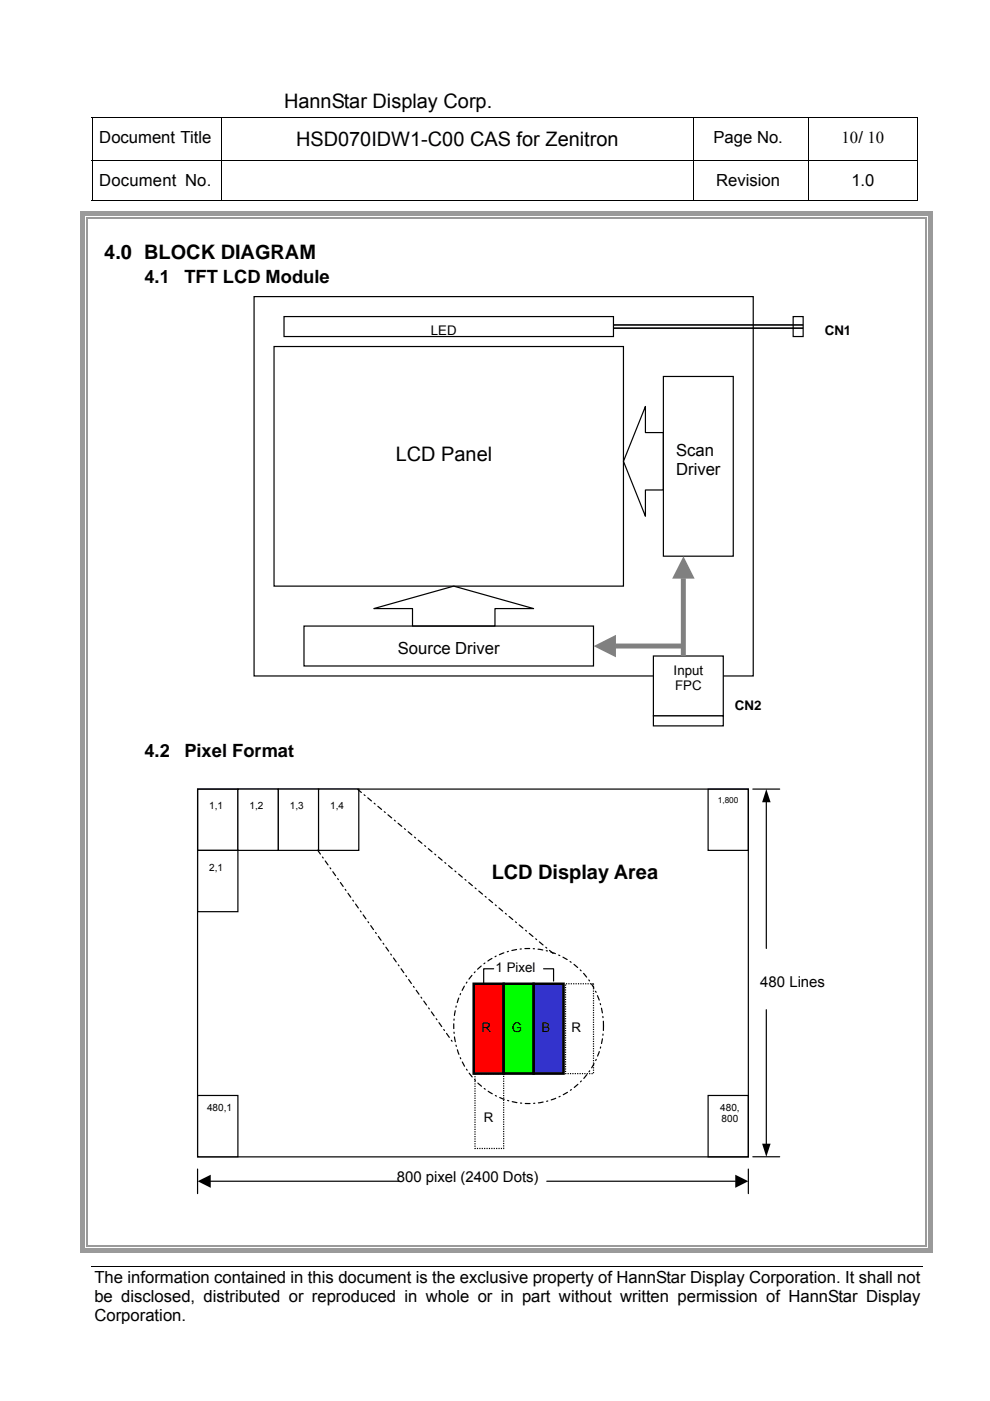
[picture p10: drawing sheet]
<svg xmlns="http://www.w3.org/2000/svg" width="210mm" height="297mm" viewBox="0 0 210 297" stroke-linecap="round" stroke-linejoin="round" font-family="sans-serif">
<g fill="none" stroke="#000" stroke-width=".21">
<path d="M19.4 24.8h175.3M19.4 34.1h175.3M19.5 24.9v9.1M19.5 34.2v8.4M46.9 24.9v9.1M46.9 34.2v8.4M147 24.9v9.1M147 34.2v8.4M171.3 24.9v9.1M171.3 34.2v8.4M194.6 24.9v9.1M194.6 34.2v8.4"/>
<path d="M19.4 42.5h27.4M47 42.5h99.9M147.1 42.5h24.2M171.4 42.5h23.1M19.5 268.6h176.2"/>
</g>
<path d="M194.5 42.5h.2v.1h-.2z" fill="#000"/>
<g fill="#fff">
<path d="M19.5 268.7l.1 12.3z"/>
<path d="M19.5 280.9l176.1 .1z"/>
<path d="M195.6 268.7l.1 12.3z"/>
<path d="M195.6 280.9l.1 .1z"/>
</g>
<g fill="#fff" stroke="#000" stroke-width=".25">
<path d="M41.9 167.3h8.5v13h-8.5z" fill-rule="evenodd"/>
<path d="M150.1 167.3h8.6v13h-8.6z" fill-rule="evenodd"/>
<path d="M150.1 232.3h8.6v13h-8.6z" fill-rule="evenodd"/>
</g>
<path d="M41.9 167.3h116.8v78h-116.8zM159.6 167.3h5.7M162.5 170v31.1M162.5 214.1v28.4M159.6 245.3h5.7" fill="none" stroke="#000" stroke-width=".25"/>
<path d="M162.5 167.3l.9 2.8h-1.8zM161.6 242.5h1.8l-.9 2.8z" fill="#000"/>
<g fill="#fff" stroke="#000" stroke-width=".25">
<path d="M41.9 180.3h8.5v13h-8.5z" fill-rule="evenodd"/>
<path d="M50.4 167.3h8.6v13h-8.6z" fill-rule="evenodd"/>
<path d="M59 167.3h8.5v13h-8.5z" fill-rule="evenodd"/>
<path d="M67.5 167.3h8.6v13h-8.6z" fill-rule="evenodd"/>
</g>
<path d="M41.9 247.9v5.2M44.6 250.4h40M115.9 250.4h40M158.7 247.9v5.2" fill="none" stroke="#000" stroke-width=".25"/>
<path d="M41.9 250.4l2.8-1.3v2.7zM155.9 249.1l2.8 1.3-2.8 1.4z" fill="#000"/>
<path d="M41.9 232.3h8.5v13h-8.5z" fill-rule="evenodd" fill="#fff" stroke="#000" stroke-width=".25"/>
<g fill="#fff" stroke="#000" stroke-width=".25" stroke-dasharray=".3 .3" stroke-linecap="butt">
<path d="M119.9 208.6h5.9v19h-5.9z" fill-rule="evenodd"/>
<path d="M100.7 227.6h6.1v15.9h-6.1z" fill-rule="evenodd"/>
</g>
<path d="M113.1 208.6h6.4v19h-6.4z" fill-rule="evenodd" fill="#33c" stroke="#000" stroke-width=".53"/>
<path d="M100.4 208.6h6.4v19h-6.4z" fill-rule="evenodd" fill="#f00" stroke="#000" stroke-width=".53"/>
<path d="M106.8 208.6h6.3v19h-6.3z" fill-rule="evenodd" fill="#0f0" stroke="#000" stroke-width=".53"/>
<path d="M75.8 167.4l41.6 34.8M67.4 180.3l28.8 41M100.8 205.9a15.7 15.7 0 0 1 16-4.1 15.7 15.7 0 0 1 10.8 12.4 16.2 16.2 0 0 1-18.7 19.4 16.6 16.6 0 0 1-8.1-27.7z" fill="none" stroke="#000" stroke-width=".25" stroke-dasharray="1 .8 .3 .8"/>
<path d="M58.1 73.5h74.1v50.8h-74.1zM104.7 205.4h-2.1v3.2M115.3 205.4h2.1v2.6" fill="none" stroke="#000" stroke-width=".25"/>
<g fill="#fff" stroke="#000" stroke-width=".25">
<path d="M140.7 79.8h14.8v38.1h-14.8z" fill-rule="evenodd"/>
<path d="M64.5 132.7h61.3v8.5h-61.3z" fill-rule="evenodd"/>
</g>
<path d="M136.8 86.2v5.5h3.9v12.2h-3.9v5.6l-4.6-11.7zM79.3 129l16.9-4.7 16.9 4.7h-8.2v3.7h-17.4v-3.7z" fill="none" stroke="#000" stroke-width=".25"/>
<path d="M60.2 67.1h69.9v4.3h-69.9z" fill-rule="evenodd" fill="#fff" stroke="#000" stroke-width=".25"/>
<path d="M53.9 62.9h105.8v80.4h-105.8zM168.2 67.1h2.1v4.3h-2.1z" fill="none" stroke="#000" stroke-width=".25"/>
<path d="M130.1 69.6h40.2M130.1 68.9h40.2" fill="none" stroke="#000" stroke-width=".34"/>
<path d="M138.5 139.1h14.9v12.7h-14.9z" fill-rule="evenodd" fill="#fff" stroke="#000" stroke-width=".25"/>
<path d="M138.5 151.8h14.8v2.1h-14.8z" fill="#fff"/>
<path d="M138.5 151.8h14.9v2.1h-14.9z" fill="none" stroke="#000" stroke-width=".25"/>
<path d="M144.9 122.6v16.5" fill="none" stroke="#808080" stroke-width="1.1" stroke-linecap="butt"/>
<path d="M144.9 117.9l2.4 4.8h-4.8z" fill="#808080"/>
<path d="M130.5 137h14.4" fill="none" stroke="#808080" stroke-width="1.1" stroke-linecap="butt"/>
<path d="M125.9 137l4.7-2.4v4.8z" fill="#808080"/>
<g fill="#9a9a9a">
<path d="M17 44.8h1.1v1.5h-1.1z"/>
<path d="M17 44.8h1.6v1h-1.6z"/>
</g>
<g fill="#fff">
<path d="M18.1 45.8h.2v.5h-.2z"/>
<path d="M18.1 45.8h.5v.3h-.5z"/>
</g>
<g fill="#9a9a9a">
<path d="M18.3 46.1h.3v.2h-.3z"/>
<path d="M18.6 44.8h177.6v1h-177.6z"/>
</g>
<path d="M18.6 45.8h177.6v.3h-177.6z" fill="#fff"/>
<path d="M18.6 46.2h177.6" fill="none" stroke="#9a9a9a" stroke-width=".25"/>
<g fill="#9a9a9a">
<path d="M196.7 44.8h1v1.5h-1z"/>
<path d="M196.2 44.8h1.5v1h-1.5z"/>
</g>
<g fill="#fff">
<path d="M196.4 45.8h.3v.5h-.3z"/>
<path d="M196.2 45.8h.5v.3h-.5z"/>
</g>
<g fill="#9a9a9a">
<path d="M196.2 46.1h.2v.2h-.2z"/>
<path d="M17 46.3h1.1v217.7h-1.1z"/>
</g>
<path d="M18.1 46.3h.2v217.7h-.2z" fill="#fff"/>
<path d="M18.5 46.3v217.7" fill="none" stroke="#9a9a9a" stroke-width=".25"/>
<path d="M196.7 46.3h1v217.7h-1z" fill="#9a9a9a"/>
<path d="M196.4 46.3h.3v217.7h-.3z" fill="#fff"/>
<path d="M196.3 46.3v217.7" fill="none" stroke="#9a9a9a" stroke-width=".25"/>
<g fill="#9a9a9a">
<path d="M17 264h1.1v1.6h-1.1z"/>
<path d="M17 264.5h1.6v1.1h-1.6z"/>
</g>
<g fill="#fff">
<path d="M18.1 264h.2v.5h-.2z"/>
<path d="M18.1 264.3h.5v.2h-.5z"/>
</g>
<g fill="#9a9a9a">
<path d="M18.3 264h.3v.3h-.3z"/>
<path d="M18.6 264.5h177.6v1.1h-177.6z"/>
</g>
<path d="M18.6 264.3h177.6v.2h-177.6z" fill="#fff"/>
<path d="M18.6 264.1h177.6" fill="none" stroke="#9a9a9a" stroke-width=".25"/>
<g fill="#9a9a9a">
<path d="M196.7 264h1v1.6h-1z"/>
<path d="M196.2 264.5h1.5v1.1h-1.5z"/>
</g>
<g fill="#fff">
<path d="M196.4 264h.3v.5h-.3z"/>
<path d="M196.2 264.3h.5v.2h-.5z"/>
</g>
<path d="M196.2 264h.2v.3h-.2z" fill="#9a9a9a"/>
<g font-size="4.2">
<text x="60.2" y="22.8">HannStar Display Corp.</text>
<text x="62.8" y="30.9">HSD070IDW1-C00 CAS for Zenitron</text>
<text x="22.1" y="55">4.0 BLOCK DIAGRAM</text>
<text x="83.9" y="97.7">LCD Panel</text>
<text x="104.2" y="186.3">LCD Display Area</text>
</g>
<g font-size="3.9">
<text x="30.6" y="59.9">4.1</text>
<text x="39.1" y="59.9">TFT LCD Module</text>
<text x="30.6" y="160.5">4.2</text>
<text x="39.1" y="160.5">Pixel Format</text>
</g>
<g font-size="3.5">
<text x="21.1" y="30.3">Document Title</text>
<text x="151.3" y="30.3">Page No.</text>
<text x="178.4" y="30.3">10/ 10</text>
<text x="21.1" y="39.5">Document No.</text>
<text x="151.8" y="39.5">Revision</text>
<text x="180.5" y="39.5">1.0</text>
<text x="143.3" y="96.6">Scan</text>
<text x="143.3" y="100.7">Driver</text>
<text x="84.3" y="138.6">Source Driver</text>
<text x="20" y="272">The information contained in this document is the exclusive property of HannStar Display Corporation. It shall not</text>
<text x="20" y="276">be disclosed, distributed or reproduced in whole or in part without written permission of HannStar Display</text>
<text x="20" y="280.1">Corporation.</text>
</g>
<g font-size="3.2">
<text x="161.2" y="209.3">480 Lines</text>
<text x="84.1" y="250.7">800 pixel (2400 Dots)</text>
</g>
<g font-size="2.8">
<text x="91.3" y="71">LED</text>
<text x="174.9" y="71.1">CN1</text>
<text x="142.8" y="143.1">Input</text>
<text x="143.2" y="146.3">FPC</text>
<text x="155.8" y="150.4">CN2</text>
<text x="105.1" y="206.1">1 Pixel</text>
<text x="102.1" y="218.8">R</text>
<text x="108.5" y="218.8">G</text>
<text x="114.8" y="218.8">B</text>
<text x="121.2" y="218.8">R</text>
<text x="102.6" y="237.8">R</text>
</g>
<g font-size="2.1">
<text x="44.4" y="171.6">1,1</text>
<text x="52.9" y="171.6">1,2</text>
<text x="61.5" y="171.6">1,3</text>
<text x="70" y="171.6">1,4</text>
<text x="44.4" y="184.6">2,1</text>
<text x="43.9" y="235.5">480,1</text>
<text x="152.7" y="235.5">480,</text>
<text x="153" y="237.9">800</text>
</g>
<text font-size="1.8" x="152.2" y="170.2">1,800</text>
</svg>
